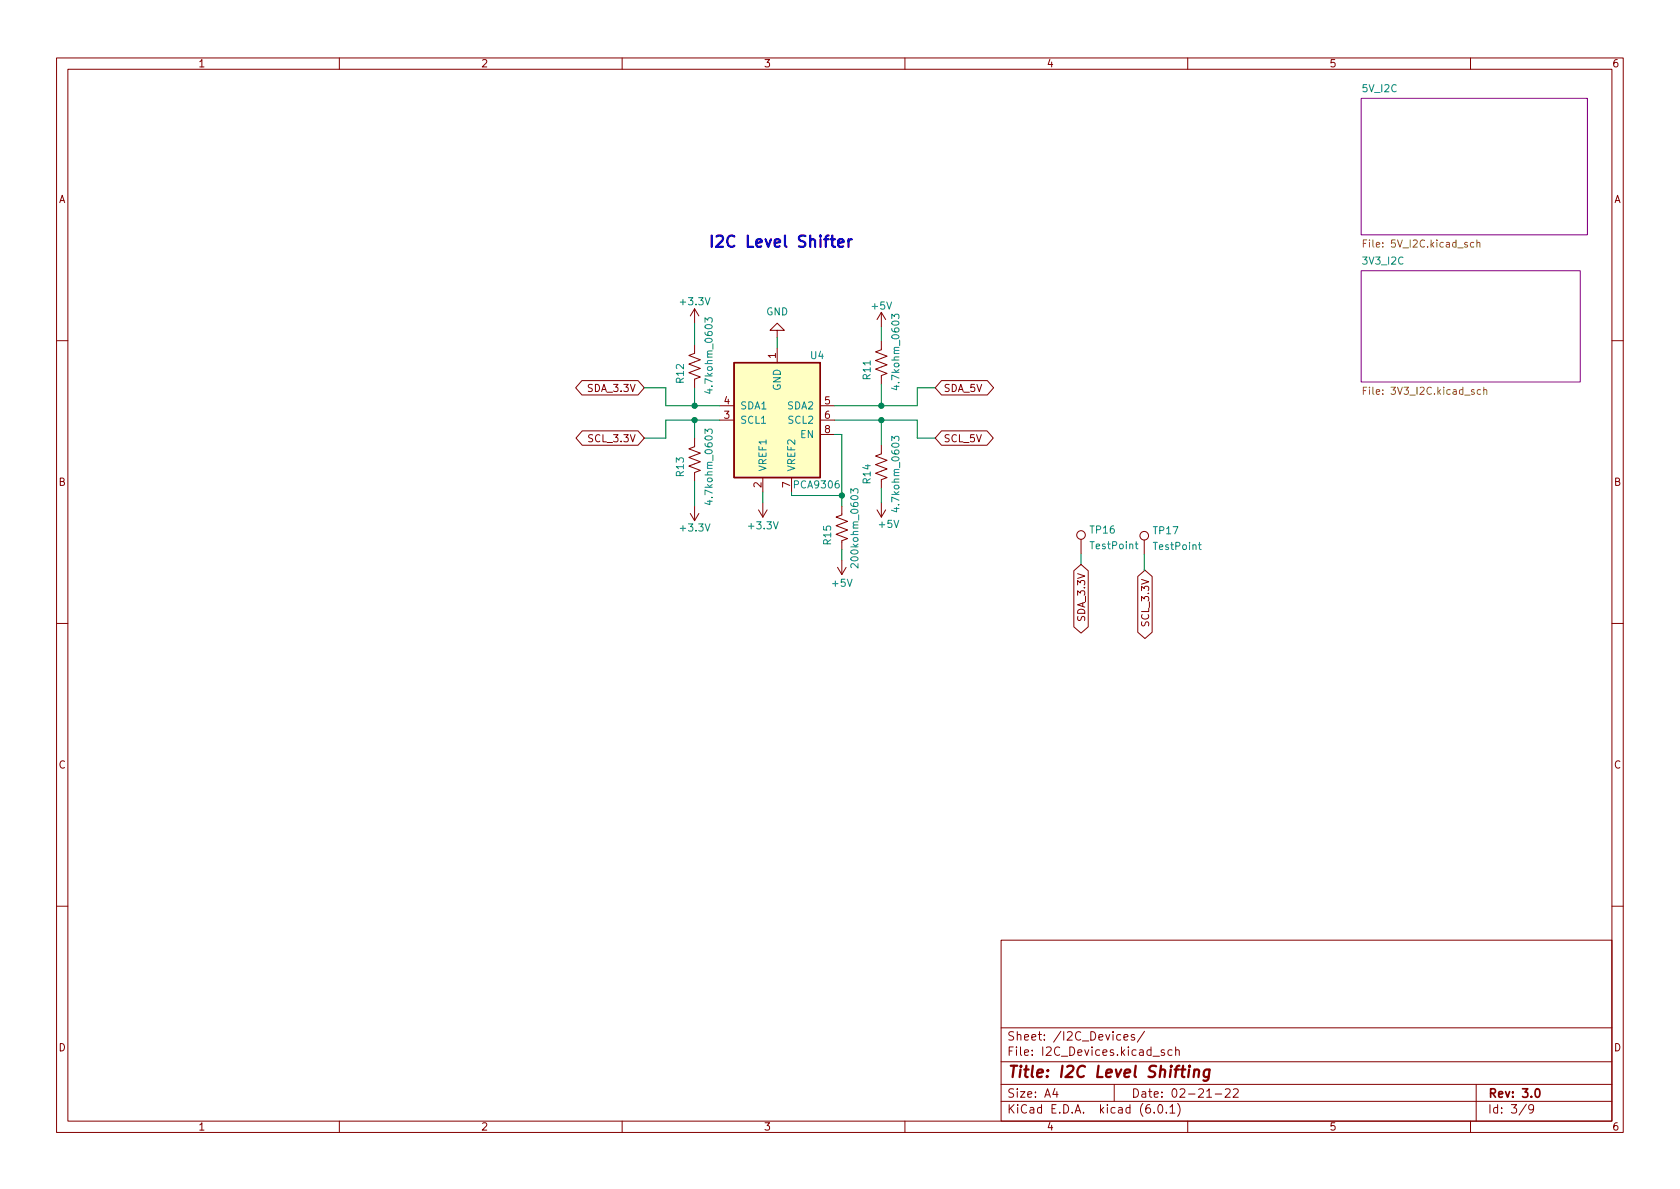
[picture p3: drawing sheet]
<svg xmlns="http://www.w3.org/2000/svg" width="297mm" height="210mm" viewBox="0 0 297 210" stroke-linecap="round" stroke-linejoin="round" font-family="sans-serif">
<g fill="none" stroke="#840000" stroke-width=".18">
<path d="M10 10.2h277v190.1h-277zM12 12.2h273v186.1h-273zM60 10.2v2M110 10.2v2M160 10.2v2M210 10.2v2M260 10.2v2M122.8 54.6l.8 1.3M122.8 54.6v2.5M122.8 54.6l-.8 1.3M137.4 58.4h-1.3l1.3-1.3 1.3 1.3h-1.3v1.3M155.8 55.2v2.6"/>
<path d="M155.8 55.2l.8 1.3M155.8 55.2l-.7 1.3M10 60.2h2M102.9 67.3h9.9l1.1 1.3-1.1 1.2h-9.9l-1.1-1.2zM102.9 76.2h9.9l1.1 1.3-1.1 1.2h-9.9l-1.1-1.2zM122.8 61v1.5l-1 .4 2 .7-2 .8 2 .7-2 .8 2 .8-1 .4v1.5M122.8 77.5v1.5l-1 .4 2 .7-2 .8 2 .8-2 .7 2 .8-1 .4v1.5M127.3 74.3h2.5M127.3 71.7h2.5M137.4 61.6v2.5M145 74.3h2.6M145 71.7h2.6"/>
<path d="M145 76.8h2.6M155.8 60.3v1.5l-1 .4 2 .8-2 .7 2 .8-2 .8 2 .7-1 .4v1.5M155.8 78.7v1.6l-1 .3 2 .8-2 .8 2 .7-2 .8 2 .7-1 .4v1.6M166.5 67.3h8.1l1.1 1.3-1.1 1.2h-8.1l-1.1-1.2zM166.5 76.2h8l1.1 1.3-1.1 1.2h-8l-1.1-1.2zM285 60.2h2M122 90.8l.8 1.3M122.8 89.5v2.6M123.6 90.8l-.8 1.3M134.1 90.2l.8 1.2M134.9 84.4v2.6M134.9 88.9v2.5"/>
<path d="M135.6 90.2l-.7 1.2M140 84.4v2.6M148.8 89.5v1.6l-1 .3 2.1 .8-2.1 .8 2.1 .7-2.1 .8 2.1 .7-1.1 .4v1.5M148.8 99.1v2.5M155.1 90.2l.7 1.2M155.8 88.9v2.5M156.6 90.2l-.8 1.2M191.1 95.4v2.5M202.3 95.5v2.5M10 110.2h2M148.1 100.3l.7 1.3M149.6 100.3l-.8 1.3"/>
<path d="M189.9 100.9l1.2-1.1 1.3 1.1v9.9l-1.3 1.2-1.2-1.2zM201.2 101.9l1.2-1.1 1.3 1.1v9.9l-1.3 1.1-1.2-1.1zM285 110.2h2M10 160.2h2M177 166.3h108v32h-108zM285 160.2h2M60 198.3v2M110 198.3v2M160 198.3v2M177 194.8h108M177 191.8h108M177 187.8h108"/>
<path d="M177 181.8h108M186.5 192.5l-.4 1h1M186.9 193v1M197 191.8v3M198.7 183.4l.7-.1v-.3l-.5-.1-.2 .2 .1 .8h.6M200.6 183l-.4-.1-.2 .2 .1 .3 .5 .1v.4h-.6M202.4 182.4l-1.3 1.9M203.9 186.8h1.1M204.1 196.7v.1M204.9 195.4l.2-.1a.81 .81 0 0 1 .6 .7 .81 .81 0 0 1-.3 .8h-.2a.81 .81 0 0 1-.6-.6 .81 .81 0 0 1 .3-.8zM205.9 185.7l-.4-.1-.2 .2 .1 .3 .5 .1v.4h-.6M206.2 196.7v.1"/>
<path d="M206.9 195.8l.4-.5v1.5M206.9 196.8h.8M207.2 185.7l-.4-.1-.3 .3v.4l.1 .3h.6M207.9 185.8l.2-.2 .3 .1 .1 .9M207.9 185.1v1.5M208.2 195.1a1.72 1.72 0 0 1 0 2.3M210 198.3v2M214.9 193.5h1.1M216.6 192.7l.6-.2 .2 .2 .1 .3-.9 1h.9M218.1 192.7l.5-.2 .3 .2v.3l-.9 1h.9M260 198.3v2M261 191.8v6.5"/>
<path d="M269.9 195.3l-1.3 1.9M271.2 196l-.3 .3h-.3l-.3-.3 .1-.6 .5-.1 .2 .2a.99 .99 0 0 1-.4 1.3h-.3"/>
<circle cx="191.1" cy="94.6" r=".76"/>
<circle cx="202.3" cy="94.7" r=".76"/>
</g>
<path d="M271.6 192.6l.2-.1a.82 .82 0 0 1 .6 .7 .82 .82 0 0 1-.3 .8h-.2a.81 .81 0 0 1-.6-.6 .81 .81 0 0 1 .3-.8z" fill="none" stroke="#840000" stroke-width=".3"/>
<path d="M210.3 189.1l-.2 1.4M210.3 188.5l-.1 .1 .1 .1 .1-.1-.1-.1v.2M211.2 189.3a.49 .49 0 0 1 .8 .1l-.1 1.1M211.2 189.1l-.2 1.4M213.9 189.2a.66 .66 0 0 0-1 .3l-.1 .6 .2 .3 .1 .1 .6-.1M213.9 189.1l-.2 1.6a.6 .6 0 0 1-.9 .3" fill="none" stroke="#840000" stroke-width=".4"/>
<g fill="#fff" stroke="#fff" stroke-width=".18">
<path d="M240.7 17.4h40v24.1h-40z"/>
<path d="M240.7 47.9h38.7v19.7h-38.7z"/>
</g>
<path d="M240.7 17.4h40v24.1h-40zM240.7 47.9h38.7v19.7h-38.7z" fill="none" stroke="#840084" stroke-width=".18"/>
<path d="M241 43h.5M241.7 42.4h-.7v1.3M260.6 42.9h-.4l-.2 .2 .1 .5h.5M261.1 43l.2-.1h.3l.1 .8M261.1 42.4v1.3M241 69.1h.5M241.7 68.5h-.7v1.2M261.8 69l-.4-.1-.2 .2 .1 .6h.5M262.3 69l.2-.1 .3 .1 .1 .7M262.3 68.5v1.2" fill="none" stroke="#848400" stroke-width=".18"/>
<g fill="none" stroke="#008484" stroke-width=".18">
<path d="M124.7 57v-.8l.4 .4 .2-.3h.5l.1 .1-.1 .6M157.7 56.3v-.7l.5 .4 .1-.4h.5l.1 .2-.1 .5M124.7 76.7v-.8l.4 .4 .2-.4h.5l.1 .2-.1 .6M125.5 68.8v.8l-.9-.3M157.7 77.9v-.7l.5 .4 .1-.4h.5l.1 .2-.1 .5M158.5 68.1v.8l-.9-.3M125.5 88.5v.7l-.9-.3M150.4 87.2v-.8l.5 .4 .1-.3h.6l.1 .2-.1 .5M151.7 99.7v.8l-.9-.8-.4 .2 .2 .5M158.5 89.7v.8l-.9-.3M200.7 96.2h.5M200.9 95.8v1.1l.3 .2"/>
<path d="M211.9 96.3h.5M212.1 95.9v1.1l.3 .2"/>
</g>
<path d="M129.8 64.1h15.2v20.3h-15.2z" fill="#ffffc2" stroke="#ffffc2" stroke-width=".18"/>
<path d="M129.8 64.1h15.2v20.3h-15.2z" fill="none" stroke="#840000" stroke-width=".25"/>
<path d="M148.2 43l1-.2-.1-.4-.6-.1-.3 .3 .1 1h.2h.6M150 42.3v1.3M150.6 42.3a.51 .51 0 0 0-.6 .4" fill="none" stroke="#0000c2" stroke-width=".4"/>
<g fill="none" stroke="#008400" stroke-width=".18">
<path d="M122.8 57.1v3.9M137.4 59.7v1.9M155.8 57.8v2.5M113.9 68.6h3.8v3.1h9.6M122.8 68.6v3.1M122.8 74.3v3.2M127.3 74.3h-9.6v3.2h-3.8M147.6 76.8h1.2v12.7M147.6 74.3h14.6v3.2h3.2M155.8 67.9v3.8M155.8 74.3v4.4M165.4 68.6h-3.2v3.1h-14.6"/>
<path d="M122.8 85.1v4.4M134.9 87v1.9M140 87v.6h8.8M148.8 97.1v2M155.8 86.4v2.5M191.1 97.9v1.9M202.3 98v2.8h.1"/>
</g>
<g fill="#008400" stroke="#008400" stroke-width=".18">
<circle cx="155.8" cy="71.7" r=".46"/>
<circle cx="155.8" cy="74.3" r=".46"/>
<circle cx="122.8" cy="74.3" r=".46"/>
<circle cx="122.8" cy="71.7" r=".46"/>
<circle cx="148.8" cy="87.6" r=".46"/>
</g>
<text font-size="2.8" fill="#0000c2" x="125.1" y="43.7">I2C Level Shifter</text>
<text font-size="2.8" fill="#840000" x="178" y="190.6">Title: I2C Level Shifting</text>
<g font-size="2.1" fill="#840000">
<text x="178" y="184">Sheet: /I2C_Devices/</text>
<text x="178" y="186.7">File: I2C_Devices.kicad_sch</text>
<text x="178" y="196.9">KiCad E.D.A. kicad (6.0.1)</text>
<text x="178" y="194.1">Size: A4</text>
<text x="200" y="194.1">Date: 02-21-22</text>
<text x="263" y="194.1">Rev: 3.0</text>
<text x="263" y="196.9">Id: 3/9</text>
</g>
<g font-size="1.8" fill="#840000">
<text x="35" y="11.9">1</text>
<text x="85" y="11.9">2</text>
<text x="135" y="11.9">3</text>
<text x="185" y="11.9">4</text>
<text x="235" y="11.9">5</text>
<text x="285" y="11.9">6</text>
<text x="10.3" y="35.9">A</text>
<text x="285.3" y="35.9">A</text>
<text x="137.2" y="63.4" transform="rotate(-90 137.2 63.4)">1</text>
<text x="104.1" y="69.3">SDA_3.3V</text>
<text x="128" y="71.5">4</text>
<text x="145.8" y="71.5">5</text>
<text x="166.8" y="69.3">SDA_5V</text>
<text x="128" y="74">3</text>
<text x="145.8" y="74">6</text>
<text x="145.8" y="76.6">8</text>
<text x="104.3" y="78.2">SCL_3.3V</text>
<text x="166.8" y="78.2">SCL_5V</text>
<text x="10.3" y="85.9">B</text>
<text x="134.6" y="86.2" transform="rotate(-90 134.6 86.2)">2</text>
<text x="139.7" y="86.2" transform="rotate(-90 139.7 86.2)">7</text>
<text x="285.3" y="85.9">B</text>
<text x="191.9" y="109.6" transform="rotate(-90 191.9 109.6)">SDA_3.3V</text>
<text x="203.2" y="110.4" transform="rotate(-90 203.2 110.4)">SCL_3.3V</text>
<text x="10.3" y="135.9">C</text>
<text x="285.3" y="135.9">C</text>
<text x="10.3" y="185.9">D</text>
<text x="285.3" y="185.9">D</text>
<text x="35" y="199.9">1</text>
<text x="85" y="199.9">2</text>
<text x="135" y="199.9">3</text>
<text x="185" y="199.9">4</text>
<text x="235" y="199.9">5</text>
<text x="285" y="199.9">6</text>
</g>
<g font-size="1.8" fill="#008484">
<text x="241" y="16.3">5V_I2C</text>
<text x="241.1" y="46.8">3V3_I2C</text>
<text x="120.5" y="54">+3.3V</text>
<text x="135.4" y="55.8">GND</text>
<text x="154.2" y="54.7">+5V</text>
<text x="143.3" y="63.5">U4</text>
<text x="120.9" y="67.7" transform="rotate(-90 120.9 67.7)">R12</text>
<text x="126" y="68.9" transform="rotate(-90 126 68.9)">4.7kohm_0603</text>
<text x="138" y="69.1" transform="rotate(-90 138 69.1)">GND</text>
<text x="153.9" y="67" transform="rotate(-90 153.9 67)">R11</text>
<text x="159" y="68.3" transform="rotate(-90 159 68.3)">4.7kohm_0603</text>
<text x="130.8" y="74.9">SCL1</text>
<text x="130.8" y="72.4">SDA1</text>
<text x="139.3" y="72.4">SDA2</text>
<text x="139.5" y="74.9">SCL2</text>
<text x="141.6" y="77.5">EN</text>
<text x="135.5" y="83.4" transform="rotate(-90 135.5 83.4)">VREF1</text>
<text x="140.6" y="83.4" transform="rotate(-90 140.6 83.4)">VREF2</text>
<text x="120.9" y="84.2" transform="rotate(-90 120.9 84.2)">R13</text>
<text x="126" y="88.6" transform="rotate(-90 126 88.6)">4.7kohm_0603</text>
<text x="140.6" y="86.4">PCA9306</text>
<text x="153.9" y="85.5" transform="rotate(-90 153.9 85.5)">R14</text>
<text x="159" y="89.9" transform="rotate(-90 159 89.9)">4.7kohm_0603</text>
<text x="120.5" y="94">+3.3V</text>
<text x="132.5" y="93.6">+3.3V</text>
<text x="155.5" y="93.3">+5V</text>
<text x="192.8" y="94.3">TP16</text>
<text x="204" y="94.5">TP17</text>
<text x="146.9" y="96.3" transform="rotate(-90 146.9 96.3)">R15</text>
<text x="151.8" y="99.7" transform="rotate(-90 151.8 99.7)">200kohm_0603</text>
<text x="192.9" y="97.1">TestPoint</text>
<text x="204.1" y="97.2">TestPoint</text>
<text x="147.2" y="103.8">+5V</text>
</g>
<g font-size="1.8" fill="#848400">
<text x="241.8" y="43.8">File: 5V_I2C.kicad_sch</text>
<text x="241.9" y="69.8">File: 3V3_I2C.kicad_sch</text>
</g>
</svg>
